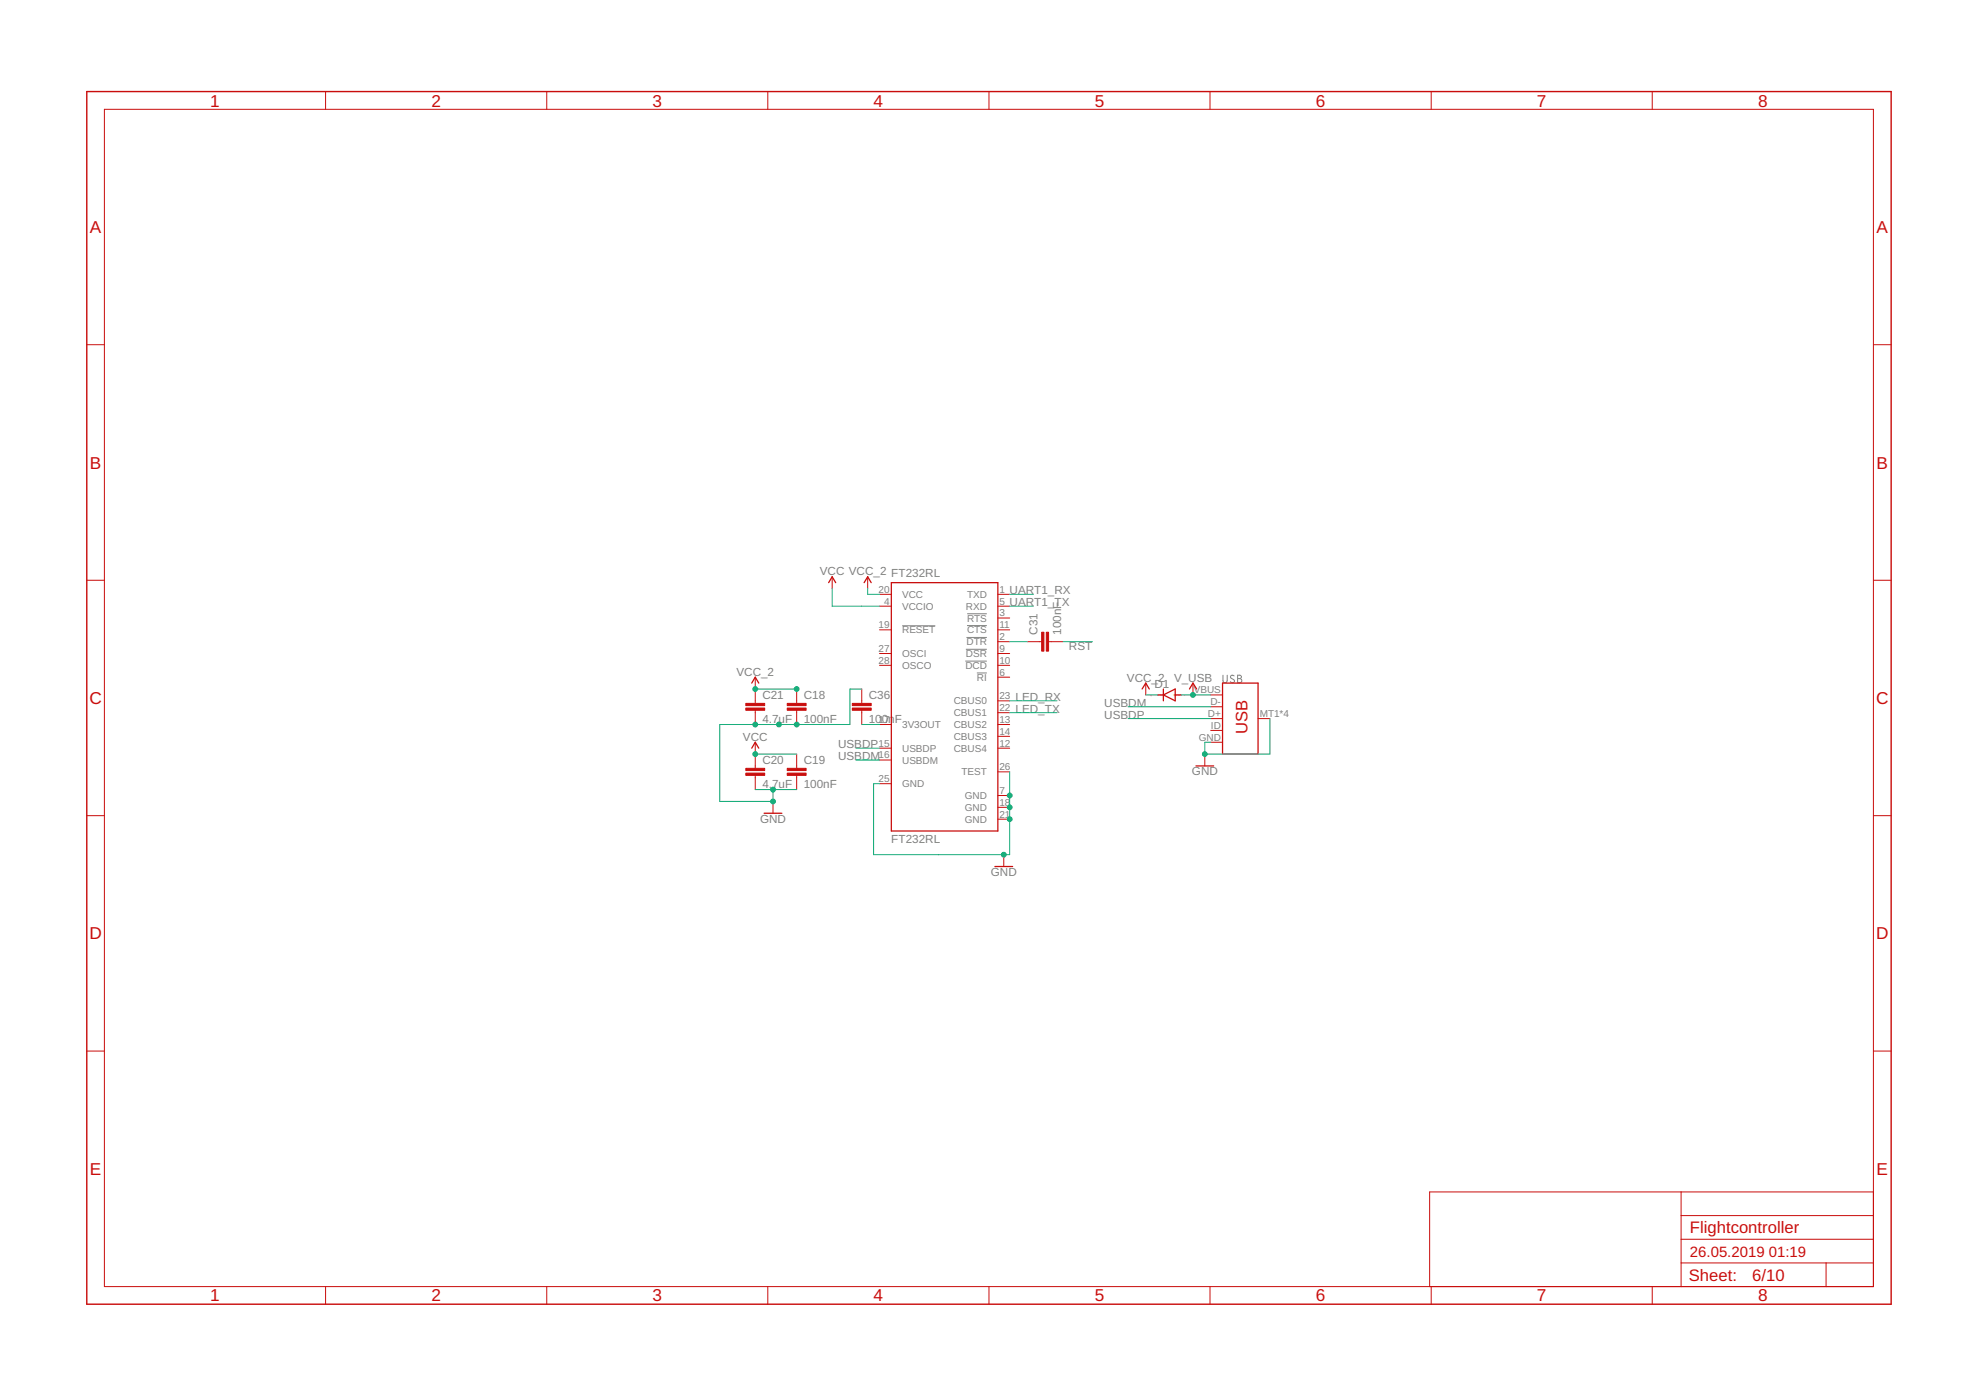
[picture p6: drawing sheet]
<svg xmlns="http://www.w3.org/2000/svg" width="297mm" height="210mm" viewBox="0 0 297 210" stroke-linecap="round" stroke-linejoin="round" font-family="sans-serif">
<path d="M135.6 94h4.9M145 99.3h3.3M145.1 97.6h3.2M145.2 95.8h3.1M145.3 94h3M145.3 92.2h3M146.8 101.1h1.5M183.7 101.5v.8a.32 .32 0 0 0 .4 .3 .32 .32 0 0 0 .3-.3v-.8M185.4 101.6l-.4-.1-.1 .2 .1 .2 .4 .2a.31 .31 0 0 1-.1 .5 .31 .31 0 0 1-.5-.2M185.9 101.5h.5l.1 .1v.3l-.2 .1a.32 .32 0 0 1 .3 .3 .32 .32 0 0 1-.3 .3h-.4zM185.9 102h.4" fill="none" stroke="#808080" stroke-width=".15"/>
<g fill="none" stroke="#c90d0c" stroke-width=".19">
<path d="M124.5 87.5l.5-.8 .6 .8M129.8 87.5l.6-.8 .5 .8M133.9 87.5h16v37.4h-16zM112.9 102.6l.6-.9 .5 .9M112.9 112.4l.6-.9 .5 .9M171.6 103.5l.5-.9 .6 .9M173.9 104.4h.9M174.8 104.4l1.8-.9v1.8zM174.8 103.5v1.8M176.6 104.4h.9M178.7 103.5l.5-.9 .6 .9M179.7 115.1h2.7"/>
<path d="M183.7 102.6h5.3v10.7h-5.3zM114.8 122.2h2.7M149.5 130.2h2.6"/>
</g>
<g fill="none" stroke="#c90d0c" stroke-width=".15">
<path d="M15.7 16.4h265.8v176.9h-265.8zM48.9 13.8v2.6M82.1 13.8v2.6M115.4 13.8v2.6M148.6 13.8v2.6M181.8 13.8v2.6M215 13.8v2.6M248.2 13.8v2.6M13 51.8h2.7M281.5 51.8h2.6M13 87.2h2.7M125 86.7v1.7"/>
<path d="M130.4 86.7v1.7M132.1 89.3h1.8M132.1 100h1.8M132.1 98.2h1.8M132.1 91.1h1.8M132.1 94.6h1.8M149.9 89.3h1.8M149.9 100h1.8M149.9 98.2h1.8M149.9 91.1h1.8M149.9 92.9h1.8M149.9 94.6h1.8"/>
<path d="M149.9 96.4h1.8M154.4 96.4h2.1M157.6 96.4h2.1M281.5 87.2h2.6M113.5 101.7v4M113.5 106.7v2.2M113.5 111.5v3.9M113.5 116.5v2.1M119.7 103.5v2.2M119.7 106.7v2.2M119.7 113.3v2.1M119.7 116.5v2.1"/>
<path d="M129.5 103.5v2.2M129.5 106.7v2.2M132.1 108.9h1.8M132.1 112.4h1.8M132.1 114.2h1.8M132.1 117.8h1.8M149.9 108.9h1.8M149.9 112.4h1.8M149.9 119.5h1.8M149.9 101.7h1.8M149.9 105.3h1.8M149.9 107.1h1.8"/>
<path d="M149.9 110.6h1.8M149.9 116h1.8M172.1 102.6v1.8M179.2 102.6v1.8M181 113.3v1.8M181.9 108h1.8M181.9 106.2h1.8M181.9 104.4h1.8M181.9 111.5h1.8M181.9 109.7h1.8M189 108h1.8M13 122.6h2.7"/>
<path d="M116.1 120.4v1.8M149.9 121.3h1.8M149.9 123.1h1.8M150.8 128.4v1.8M281.5 122.6h2.6M13 157.9h2.7M281.5 157.9h2.6M252.6 179.1v14.2M281.5 179.1h-66.7v14.2M48.9 193.3v2.7M82.1 193.3v2.7M115.4 193.3v2.7"/>
<path d="M148.6 193.3v2.7M181.8 193.3v2.7M215 193.3v2.7M248.2 193.3v2.7M252.6 189.8h28.9M252.6 186.2h28.9M252.6 182.6h28.9M274.4 189.8v3.5"/>
</g>
<g fill="#c90d0c" stroke="#c90d0c" stroke-width=".15">
<path d="M118.3 106.4h2.8v.3h-2.8z"/>
<path d="M118.3 105.7h2.8v.3h-2.8z"/>
<path d="M118.3 116.2h2.8v.3h-2.8z"/>
<path d="M118.3 115.4h2.8v.4h-2.8z"/>
<path d="M112.1 116.2h2.8v.3h-2.8z"/>
<path d="M112.1 115.4h2.8v.4h-2.8z"/>
<path d="M112.1 106.4h2.8v.3h-2.8z"/>
<path d="M112.1 105.7h2.8v.3h-2.8z"/>
<path d="M157.2 95h.3v2.8h-.3z"/>
<path d="M156.5 95h.3v2.8h-.3z"/>
<path d="M128.1 106.4h2.8v.3h-2.8z"/>
<path d="M128.1 105.7h2.8v.3h-2.8z"/>
</g>
<path d="M13 13.8h271.1v182.2h-271.1z" fill="none" stroke="#c90d0c" stroke-width=".21"/>
<g fill="none" stroke="#0dab76" stroke-width=".15">
<path d="M125 88.4v2.7h7.1M130.4 88.4v.9h1.7M151.7 91.1h3.6M151.7 89.3h3.6M151.7 96.4h2.7M159.7 96.4h4.4M113.5 118.6h6.2M113.5 103.5h6.2M113.5 113.3h6.2M128.6 112.4h3.5M128.6 114.2h3.5M129.5 103.5h-1.8v5.4h-19.6v11.5h8v-1.8"/>
<path d="M129.5 108.9h2.6M151.7 116v12.4h-20.4v-10.6h.8M151.7 105.3h7.1M151.7 107.1h7.1M169.5 108h12.4M169.5 106.2h12.4M172.1 104.4h1.8M177.5 104.4h4.4M190.8 108v5.3h-9.8v-1.8h.9"/>
</g>
<g fill="#0dab76" stroke="#0dab76" stroke-width=".15">
<circle cx="117" cy="108.9" r=".36"/>
<circle cx="116.1" cy="118.6" r=".36"/>
<circle cx="116.1" cy="120.4" r=".36"/>
<circle cx="113.5" cy="108.9" r=".36"/>
<circle cx="119.7" cy="108.9" r=".36"/>
<circle cx="181" cy="113.3" r=".36"/>
<circle cx="151.7" cy="121.3" r=".36"/>
<circle cx="151.7" cy="123.1" r=".36"/>
<circle cx="151.7" cy="119.5" r=".36"/>
<circle cx="150.8" cy="128.4" r=".36"/>
<circle cx="113.5" cy="113.3" r=".36"/>
<circle cx="113.5" cy="103.5" r=".36"/>
<circle cx="119.7" cy="103.5" r=".36"/>
<circle cx="179.2" cy="104.4" r=".36"/>
</g>
<g font-size="2.6" fill="#c90d0c">
<text x="31.6" y="16">1</text>
<text x="64.8" y="16">2</text>
<text x="98" y="16">3</text>
<text x="131.3" y="16">4</text>
<text x="164.5" y="16">5</text>
<text x="197.7" y="16">6</text>
<text x="230.9" y="16">7</text>
<text x="264.1" y="16">8</text>
<text x="13.5" y="35">A</text>
<text x="282" y="35">A</text>
<text x="13.5" y="70.4">B</text>
<text x="282" y="70.4">B</text>
<text x="13.4" y="105.8">C</text>
<text x="281.9" y="105.8">C</text>
<text x="13.4" y="141.2">D</text>
<text x="281.9" y="141.2">D</text>
<text x="13.5" y="176.5">E</text>
<text x="282" y="176.5">E</text>
<text x="31.6" y="195.5">1</text>
<text x="64.8" y="195.5">2</text>
<text x="98" y="195.5">3</text>
<text x="131.3" y="195.5">4</text>
<text x="164.5" y="195.5">5</text>
<text x="197.7" y="195.5">6</text>
<text x="230.9" y="195.5">7</text>
<text x="264.1" y="195.5">8</text>
</g>
<g font-size="2.5" fill="#c90d0c">
<text x="187.4" y="110.3" transform="rotate(-90 187.4 110.3)">USB</text>
<text x="253.9" y="185.3">Flightcontroller</text>
<text x="253.7" y="192.5">Sheet:</text>
<text x="263.2" y="192.4">6/10</text>
</g>
<g font-size="2.2" fill="#c90d0c">
<text x="253.9" y="188.9">26.05.2019</text>
<text x="265.7" y="188.9">01:19</text>
</g>
<g font-size="1.8" fill="#808080">
<text x="123.2" y="86.5">VCC VCC_2 FT232RL</text>
<text x="151.7" y="89.3">UART1_RX</text>
<text x="151.7" y="91.1">UART1_TX</text>
<text x="155.9" y="95.4" transform="rotate(-90 155.9 95.4)">C31</text>
<text x="159.4" y="95.4" transform="rotate(-90 159.4 95.4)">100nF</text>
<text x="110.7" y="101.6">VCC_2</text>
<text x="160.6" y="97.7">RST</text>
<text x="114.5" y="105">C21</text>
<text x="120.8" y="105">C18</text>
<text x="130.5" y="105">C36</text>
<text x="152.6" y="105.3">LED_RX</text>
<text x="152.6" y="107.1">LED_TX</text>
<text x="165.9" y="108">USBDP</text>
<text x="165.9" y="106.2">USBDM</text>
<text x="169.3" y="102.5">VCC_2</text>
<text x="173.4" y="103.3">D1</text>
<text x="176.4" y="102.5">V_USB</text>
<text x="111.6" y="111.4">VCC</text>
<text x="114.5" y="108.6">4.7uF</text>
<text x="120.8" y="108.6">100nF</text>
<text x="125.9" y="112.4">USBDP</text>
<text x="130.5" y="108.6">100n</text>
<text x="134.4" y="108.6">F</text>
<text x="114.5" y="118.4">4.7uF</text>
<text x="114.5" y="114.8">C20</text>
<text x="120.8" y="118.4">100nF</text>
<text x="120.8" y="114.8">C19</text>
<text x="125.9" y="114.2">USBDM</text>
<text x="179.1" y="116.5">GND</text>
<text x="114.2" y="123.6">GND</text>
<text x="133.9" y="126.6">FT232RL</text>
<text x="148.9" y="131.6">GND</text>
</g>
<g font-size="1.5" fill="#808080">
<text x="132" y="89.1">20</text>
<text x="135.6" y="89.8">VCC</text>
<text x="145.3" y="89.8">TXD</text>
<text x="150.2" y="89.1">1</text>
<text x="132" y="94.4">19</text>
<text x="132.8" y="90.8">4</text>
<text x="135.6" y="91.6">VCCIO</text>
<text x="135.6" y="95.2">RESET</text>
<text x="145.1" y="91.6">RXD</text>
<text x="145.3" y="95.2">CTS</text>
<text x="145.3" y="93.4">RTS</text>
<text x="150.2" y="90.8">5</text>
<text x="150.2" y="92.6">3</text>
<text x="150.2" y="94.4">11</text>
<text x="132" y="99.7">28</text>
<text x="132" y="98">27</text>
<text x="135.6" y="100.5">OSCO</text>
<text x="135.6" y="98.7">OSCI</text>
<text x="145" y="100.5">DCD</text>
<text x="145.1" y="98.7">DSR</text>
<text x="145.2" y="96.9">DTR</text>
<text x="150.2" y="96.2">2</text>
<text x="150.2" y="98">9</text>
<text x="150.2" y="99.7">10</text>
<text x="150.2" y="101.5">6</text>
<text x="143.3" y="105.8">CBUS0</text>
<text x="143.3" y="107.6">CBUS1</text>
<text x="146.8" y="102.3">RI</text>
<text x="150.2" y="105.1">23</text>
<text x="150.2" y="106.8">22</text>
<text x="179.4" y="104.2">VBUS</text>
<text x="181.5" y="107.7">D+</text>
<text x="181.9" y="106">D-</text>
<text x="189.3" y="107.7">MT1*4</text>
<text x="132" y="108.6">17</text>
<text x="132" y="112.2">15</text>
<text x="132" y="114">16</text>
<text x="135.6" y="109.4">3V3OUT</text>
<text x="135.6" y="113">USBDP</text>
<text x="143.3" y="109.4">CBUS2</text>
<text x="143.3" y="111.2">CBUS3</text>
<text x="143.3" y="112.9">CBUS4</text>
<text x="150.2" y="108.6">13</text>
<text x="150.2" y="110.4">14</text>
<text x="150.2" y="112.2">12</text>
<text x="180.1" y="111.3">GND</text>
<text x="181.9" y="109.5">ID</text>
<text x="132" y="117.5">25</text>
<text x="135.6" y="114.7">USBDM</text>
<text x="135.6" y="118.3">GND</text>
<text x="144.5" y="116.5">TEST</text>
<text x="150.2" y="119.3">7</text>
<text x="150.2" y="115.7">26</text>
<text x="145" y="120.1">GND</text>
<text x="145" y="121.8">GND</text>
<text x="145" y="123.6">GND</text>
<text x="150.2" y="121.1">18</text>
<text x="150.2" y="122.8">21</text>
</g>
<g font-size=".4" fill="#ffba08">
<text x="172.7" y="104.6">SpiceOrder 2</text>
<text x="176.3" y="104.6">SpiceOrder 1</text>
</g>
</svg>
